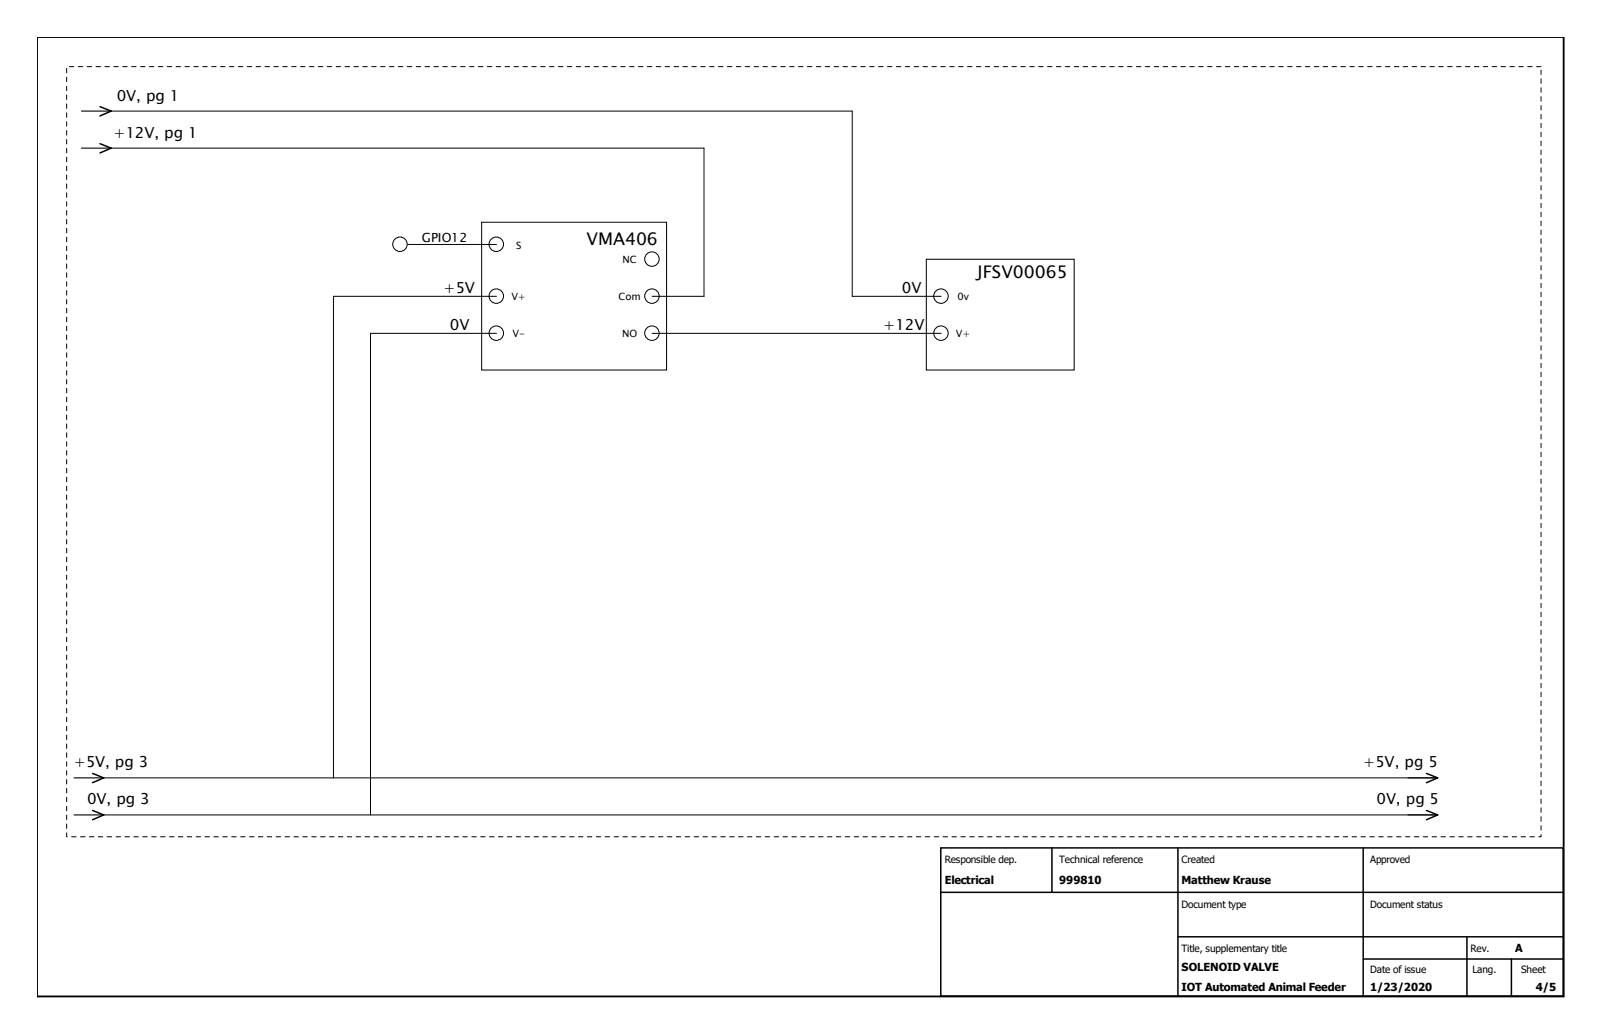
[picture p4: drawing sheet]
<svg xmlns="http://www.w3.org/2000/svg" width="432mm" height="279mm" viewBox="0 0 432 279" stroke-linecap="round" stroke-linejoin="round" font-family="sans-serif">
<g fill="none" stroke="#000" stroke-width=".27">
<path d="M30 40h160v40h-14M30 30h200v50h24M130 60h49.9v39.9h-49.9zM110 66h24M134 80h-44v130M250 70h39.9v29.9h-39.9zM134 90h-34v130M176 90h78M28 210h360M28 220h360"/>
<circle cx="107.9" cy="65.9" r="1.95"/>
<circle cx="133.9" cy="79.9" r="1.95"/>
<circle cx="133.9" cy="65.9" r="1.95"/>
<circle cx="175.9" cy="79.9" r="1.95"/>
<circle cx="175.9" cy="69.9" r="1.95"/>
<circle cx="253.9" cy="79.9" r="1.95"/>
<circle cx="133.9" cy="89.9" r="1.95"/>
<circle cx="175.9" cy="89.9" r="1.95"/>
<circle cx="253.9" cy="89.9" r="1.95"/>
</g>
<path d="M22 40h8M22 30h8M20 210h8M20 220h8M380 210h8M380 220h8" fill="none" stroke="#000" stroke-width=".3"/>
<g fill="none" stroke="#000" stroke-width=".4">
<path d="M27 38.8l3 1.2-3 1.3M27 28.8l3 1.2-3 1.3M25 208.8l3 1.2-3 1.3M25 218.8l3 1.2-3 1.3M385 218.8l3 1.2-3 1.3M385 208.8l3 1.2-3 1.3M253.9 228.9h168v40h-168zM283.9 228.9v12M317.9 228.9v40M367.9 228.9v40M253.9 240.9h168M317.9 252.9h104"/>
<path d="M367.9 258.9h54M395.9 252.9v16M407.9 258.9v10"/>
</g>
<path d="M18 18h397.9v207.9h-397.9z" fill="none" stroke="#000" stroke-width=".27" stroke-dasharray="1.2"/>
<path d="M10 10h412v259h-412z" fill="none" stroke="#000" stroke-width=".5"/>
<g font-size="4.7">
<text x="158.3" y="66">VMA406</text>
<text x="263.7" y="75">JFSV00065</text>
</g>
<g font-size="4.1">
<text x="31.5" y="27.1">0V, pg 1</text>
<text x="30.6" y="37.1">+12V, pg 1</text>
<text x="119.7" y="79.1">+5V</text>
<text x="243.4" y="79.1">0V</text>
<text x="121.4" y="89.2">0V</text>
<text x="238.4" y="89.2">+12V</text>
<text x="19.9" y="207.1">+5V, pg 3</text>
<text x="367.9" y="207.1">+5V, pg 5</text>
<text x="23.5" y="217.1">0V, pg 3</text>
<text x="371.5" y="217.1">0V, pg 5</text>
</g>
<text font-size="3.4" x="113.9" y="65.2">GPIO12</text>
<g font-size="3">
<text x="255" y="238.7">Electrical</text>
<text x="285.9" y="238.7">999810</text>
<text x="318.9" y="238.7">Matthew Krause</text>
<text x="408.9" y="257.1">A</text>
<text x="318.9" y="262.1">SOLENOID VALVE</text>
<text x="318.9" y="267.4">IOT Automated Animal Feeder</text>
<text x="369.8" y="267.4">1/23/2020</text>
<text x="414.5" y="267.4">4/5</text>
</g>
<g font-size="2.7">
<text x="139.3" y="67.1">S</text>
<text x="168" y="71.1">NC</text>
<text x="138" y="81.1">V+</text>
<text x="166.9" y="81.1">Com</text>
<text x="258.4" y="81.1">0v</text>
<text x="138.3" y="91.1">V-</text>
<text x="167.9" y="91.1">NO</text>
<text x="258" y="91.1">V+</text>
<text x="255" y="233">Responsible dep.</text>
<text x="285.9" y="233">Technical reference</text>
<text x="318.9" y="233">Created</text>
<text x="369.8" y="233">Approved</text>
<text x="318.9" y="245.2">Document type</text>
<text x="369.8" y="245.2">Document status</text>
<text x="318.9" y="257">Title, supplementary title</text>
<text x="396.9" y="257">Rev.</text>
<text x="369.8" y="262.6">Date of issue</text>
<text x="397.4" y="262.6">Lang.</text>
<text x="410.5" y="262.6">Sheet</text>
</g>
</svg>
